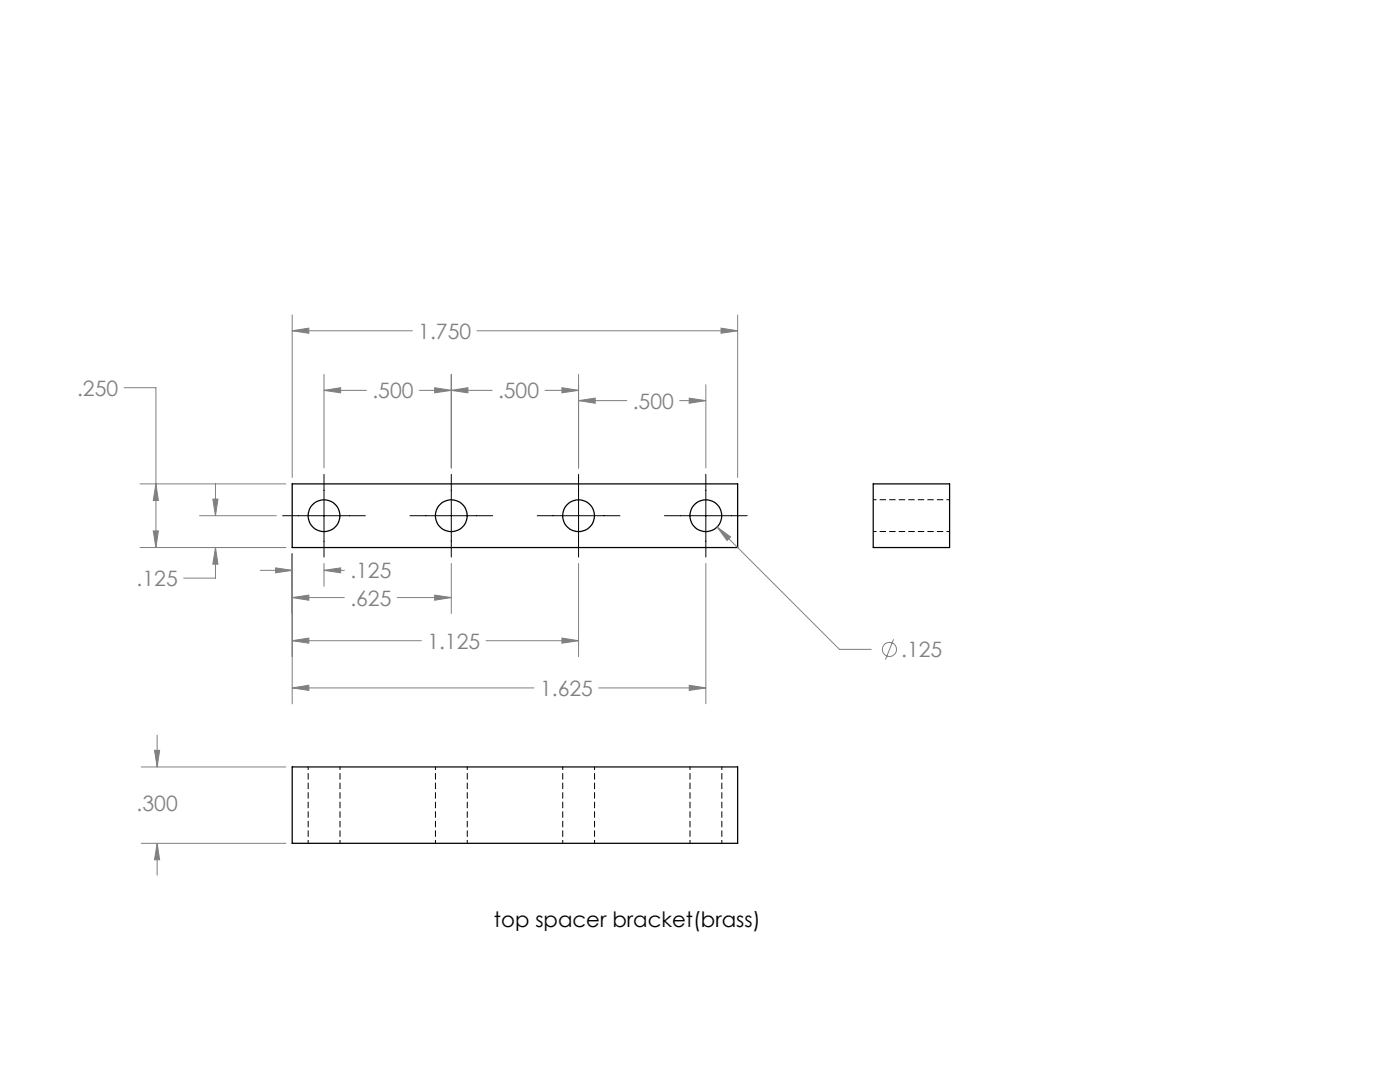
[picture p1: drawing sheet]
<svg xmlns="http://www.w3.org/2000/svg" width="279mm" height="216mm" viewBox="0 0 279 216" stroke-linecap="round" stroke-linejoin="round" font-family="sans-serif">
<g fill="none" stroke="#000" stroke-width=".25">
<path d="M58.3 96.6h88.9v12.7h-88.9zM174.3 96.6h15.2v12.7h-15.2zM58.3 153h88.9v15.3h-88.9z"/>
<circle cx="64.7" cy="102.9" r="3.2"/>
<circle cx="90.1" cy="102.9" r="3.2"/>
<circle cx="115.5" cy="102.9" r="3.2"/>
<circle cx="140.9" cy="102.9" r="3.2"/>
</g>
<path d="M189.5 99.7h-15.2M174.3 106.1h15.2M61.5 153v15.2M86.9 153v15.2M112.3 153v15.2M137.7 153v15.2M67.9 168.2v-15.2M93.3 168.2v-15.2M118.7 168.2v-15.2M144.1 168.2v-15.2" fill="none" stroke="#000" stroke-width=".2" stroke-dasharray="1.3 .6" stroke-dashoffset=".6" stroke-linecap="butt"/>
<g fill="none" stroke="#808080" stroke-width=".2">
<path d="M24.8 77.4h6.3v31.9M58.3 66l3.3-.5v1zM58.3 62.8v32.5M58.3 66h24M64.7 77.9l3.3-.5v1zM64.7 74.7v18.7M64.7 77.9h8.4M83.7 77.9h14.5M86.7 77.4l3.4 .5-3.4 .5zM90.1 77.9l3.3-.5v1zM90.1 74.7v18.7M95.2 66h52"/>
<path d="M108.8 77.9h6.7M112.1 77.4l3.4 .5-3.4 .5zM115.5 79.9l3.3-.5v1.1zM115.5 74.7v18.7M115.5 79.9h9.6M135.6 79.9h5.3M137.5 79.4l3.4 .5-3.4 .6zM140.9 76.8v16.6M143.9 65.5l3.3 .5-3.3 .5zM147.2 62.8v32.5M27.9 96.6h29.1M31.1 96.6l.5 3.3h-1z"/>
<path d="M42.5 99.6h1l-.5 3.3zM43 96.6v6.3M27.9 109.3h29.1M30.6 105.9h1l-.5 3.4zM39.8 102.9h15.3M43 109.3l.5 3.3h-1zM43 109.3v6.1h-6.3M52 113.8h6.3M55 113.3l3.3 .5-3.3 .5zM58.3 119.2l3.3-.5v1.1zM58.3 110.5v29.9M58.3 119.2h10.4"/>
<path d="M64.7 113.8l3.3-.5v1zM64.7 112.4v4.6M64.7 113.8h4M79.3 119.2h10.8M86.7 118.7l3.4 .5-3.4 .6zM90.1 112.4v10M115.5 112.4v18.6M140.9 112.4v28M143.1 105.2l2.7 1.9-.7 .7zM143.1 105.2l24.4 24.4h6.4M58.3 127.8l3.3-.5v1zM58.3 137.3l3.3-.6v1.1z"/>
<path d="M58.3 127.8h25.8M58.3 137.3h48.3M97 127.8h18.5M112.1 127.3l3.4 .5-3.4 .5zM119.5 137.3h21.4M137.5 136.7l3.4 .6-3.4 .5zM178.3 127.6l-1.6 4M28.2 153h28.8M30.8 149.7h1.1l-.5 3.3zM31.4 146.7v6.3M28.2 168.3h28.8M31.4 168.3l.5 3.3h-1.1z"/>
<path d="M31.4 168.3v6.3"/>
<circle cx="177.5" cy="129.6" r="1.41"/>
</g>
<path d="M64.7 94.7v16.5M90.1 94.7v16.5M115.5 94.7v16.5M140.9 94.7v16.5M56.4 102.9h16.5M81.8 102.9h16.5M107.2 102.9h16.5M132.6 102.9h16.5" fill="none" stroke="#000" stroke-width=".2"/>
<path d="M143.9 65.5l3.3 .5-3.3 .5zM58.3 66l3.3-.5v1zM31.1 96.6l.5 3.3h-1zM30.6 105.9h1l-.5 3.4zM64.7 77.9l3.3-.5v1zM86.7 77.4l3.4 .5-3.4 .5zM90.1 77.9l3.3-.5v1zM112.1 77.4l3.4 .5-3.4 .5zM115.5 79.9l3.3-.5v1.1zM137.5 79.4l3.4 .5-3.4 .6zM143.1 105.2l2 2.6 .7-.7zM42.5 99.6h1l-.5 3.3zM43 109.3l.5 3.3h-1zM55 113.3l3.3 .5-3.3 .5zM64.7 113.8l3.3-.5v1zM58.3 119.2l3.3-.5v1.1zM86.7 118.7l3.4 .5-3.4 .6zM112.1 127.3l3.4 .5-3.4 .5zM58.3 127.8l3.3-.5v1zM58.3 137.3l3.3-.6v1.1zM137.5 136.7l3.4 .6-3.4 .5zM30.8 149.7h1.1l-.5 3.3zM31.4 168.3l.5 3.3h-1.1z" fill="#808080"/>
<g font-size="4.2" fill="#808080">
<text x="83.5" y="67.6">1.750</text>
<text x="15.4" y="78.9">.250</text>
<text x="74.3" y="79.5">.500</text>
<text x="99.4" y="79.5">.500</text>
<text x="126.3" y="81.5">.500</text>
<text x="27.3" y="116.9">.125</text>
<text x="69.9" y="115.4">.125</text>
<text x="69.9" y="120.8">.625</text>
<text x="85.3" y="129.4">1.125</text>
<text x="179.9" y="131.1">.125</text>
<text x="107.8" y="138.8">1.625</text>
<text x="27.3" y="161.9">.300</text>
</g>
<text font-size="4.2" x="98.6" y="185">top spacer bracket(brass)</text>
</svg>
